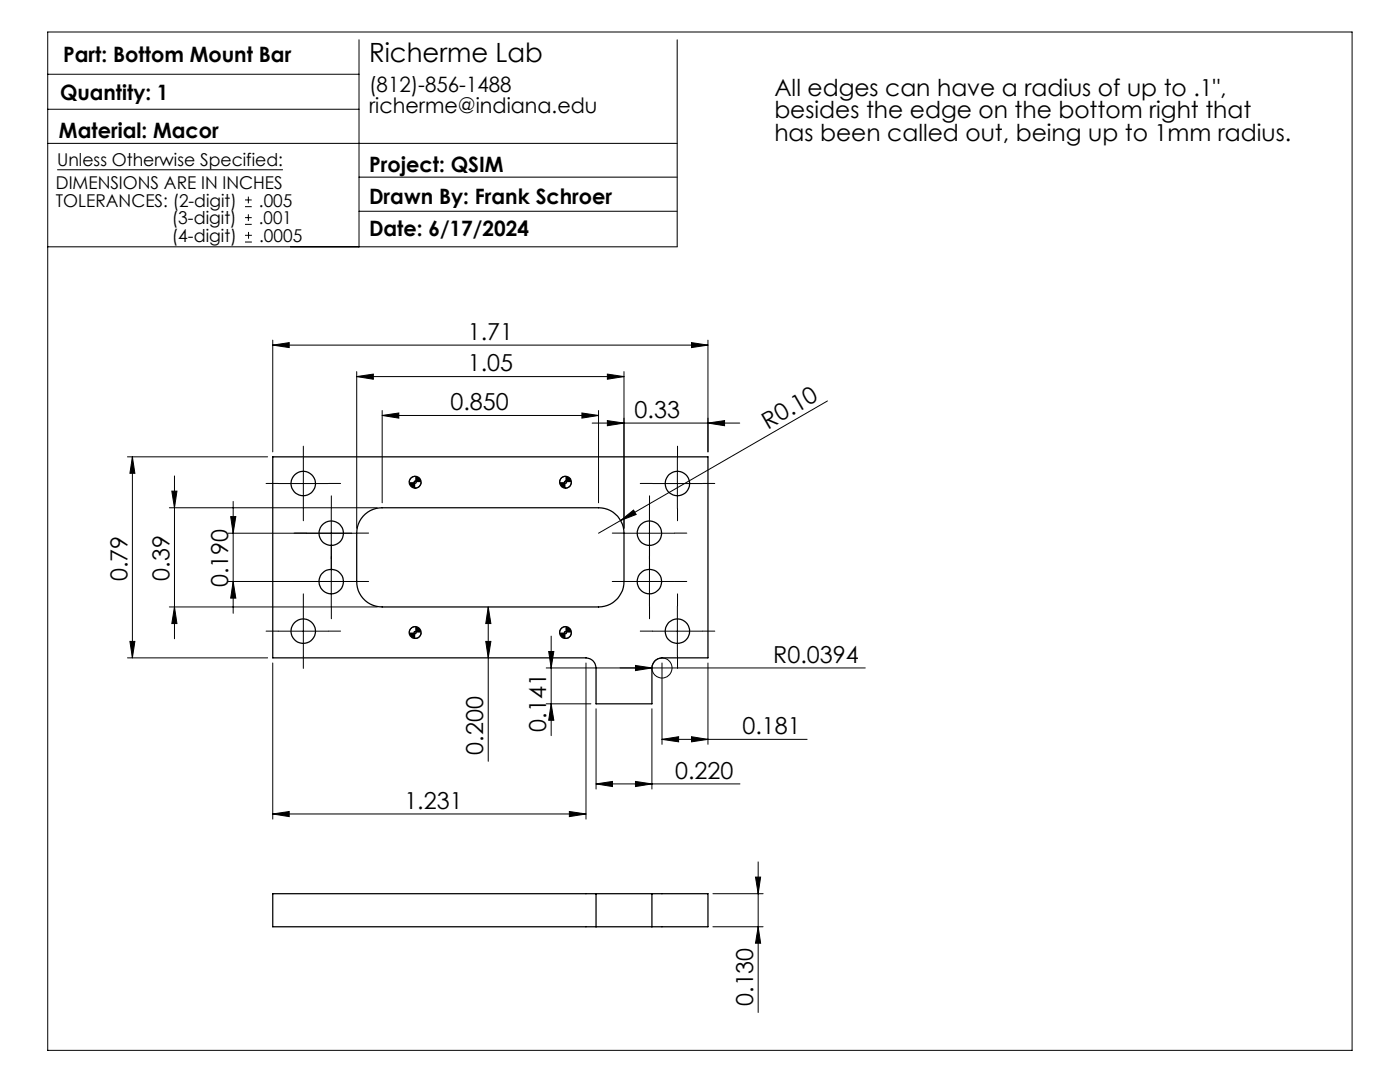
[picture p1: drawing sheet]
<svg xmlns="http://www.w3.org/2000/svg" width="279mm" height="216mm" viewBox="0 0 279 216" stroke-linecap="round" stroke-linejoin="round" font-family="sans-serif">
<g fill="none" stroke="#000" stroke-width=".2">
<path d="M9.5 6.4h260.3v203.2h-260.3zM9.5 14.8h62.1M71.6 7.9v41.3M135.1 7.9v41.3h-125.6M9.5 28.6h125.6M9.5 21.8h62.1M11.4 33.9h45.1M48.9 39.9h1.3M49.6 39.2v1.4M71.6 35.3h63.5M48.9 41.2h1.3M48.9 44.8h1.3"/>
<path d="M48.9 43.4h1.3M48.9 48.3h1.4M48.9 47h1.4M49.6 42.8v1.3M49.6 46.3v1.3M71.6 42.2h63.5M54.4 68.9l3.3-.5v1zM54.4 67.9v22.3M54.4 68.9h86.9M71.2 75.1l3.3-.5v1.1zM71.2 74.2v31.2M71.2 75.1h53.3"/>
<path d="M121.2 74.6l3.3 .5-3.3 .6zM124.5 74.2v31.2M138 68.4l3.3 .5-3.3 .5zM141.3 67.9v22.3M25.4 91.2h28M26.4 91.2v40.1M26.4 91.2l.5 3.2h-1zM34.3 98h1l-.5 3.3zM34.8 95v32.5M55.5 96.5h10M60.5 91.5v10M76.3 82.9l3.3-.5v1z"/>
<path d="M76.3 81.9v18.4M76.3 82.9h43.2M82.9 95a1.21 1.21 0 0 0-1.2 1.2M84 96.2a1.21 1.21 0 0 1-1.1 1.2M112.9 95a1.14 1.14 0 0 0-1.2 1.2M114.1 96.2a1.2 1.2 0 0 1-1.2 1.2M116.1 82.4l3.4 .5-3.4 .5zM118.2 84.4h29.4M119.5 81.9v18.4M121.2 83.9l3.3 .5-3.3 .5zM130.2 96.5h10M135.2 91.5v10"/>
<path d="M141.3 84.4l3.3-.5v1zM165.1 80l-41.2 23.9M33.8 101.3h41.5M45.5 116h25.6M45.5 106.4h25.6M46 103.1h1.1l-.6 3.3zM46.5 116l.6 3.3h-1.1zM46.5 100v22.4M66.1 101.4v19.6M123.9 103.9l2.5-2.1 .6 .9zM123.9 103.9l-4.4 2.5M124.6 116h10"/>
<path d="M124.6 106.4h10M129.6 101.4v19.6M25.4 131.3h28M25.9 128h1l-.5 3.3zM33.8 121.1h41.5M34.8 121.1l.5 3.3h-1zM54.4 132.3v31.1M55.5 125.9h10M60.5 121v10M82.9 125a1.2 1.2 0 0 0-1.2 1.2M84 126.2a1.14 1.14 0 0 1-1.1 1.2M96.9 128h1.1l-.6 3.3z"/>
<path d="M97.4 121.1v30.8M97.4 121.1l.6 3.3h-1.1zM109 133.3h63.7M109.5 130h1l-.5 3.3zM110 126.9v19.9M112.9 125a1.15 1.15 0 0 0-1.2 1.2M114.1 126.2a1.15 1.15 0 0 1-1.2 1.2M116.9 132.3v31.1M126.8 132.8l3.3 .5-3.3 .5zM130.2 125.9h10M132.1 132.3v16.2M135.2 121v10"/>
<path d="M141.3 132.3v16.2M109 140.4h8.9M110 140.4l.5 3.3h-1zM119 156.4l3.2-.5v1.1zM119 141.4v16M119 156.4h28.7M126.8 155.9l3.3 .5-3.3 .6zM130.1 141.4v16M132.1 147.5l3.3-.5v1zM132.1 147.5h29M138 147l3.3 .5-3.3 .5zM54.4 162.4l3.3-.5v1z"/>
<path d="M54.4 162.4h62.5M113.6 161.9l3.3 .5-3.3 .5zM142.3 178.3h10M150.8 175h1l-.5 3.3zM151.3 172v30M142.3 184.9h10M151.3 184.9l.5 3.3h-1z"/>
<circle cx="132.1" cy="133.3" r="2"/>
</g>
<g fill="none" stroke="#000" stroke-width=".2" stroke-dasharray="15.2 1.3 1.3 1.3">
<path d="M55.5 96.5h-2.4M60.5 91.5v-2.5M65.5 96.5h2.5M130.2 96.5h-2.4M135.2 91.5v-2.5M140.2 96.5h2.5M60.5 101.5v2.4M61.1 116h-2.4M61.1 106.4h-2.4M66.1 111v-2.4M66.1 101.4v-2.5M66.1 111.4v2.4"/>
<path d="M71.1 116h2.5M71.1 106.4h2.5M124.6 116h-2.4M124.6 106.4h-2.4M129.6 111v-2.4M129.6 101.4v-2.5M129.6 111.4v2.4M134.6 116h2.5M134.6 106.4h2.5M135.2 101.5v2.4M55.5 125.9h-2.4M60.5 120.9v-2.4"/>
<path d="M60.5 130.9v2.5M65.5 125.9h2.5M66.1 121v2.5M129.6 121v2.5M130.2 125.9h-2.4M135.2 120.9v-2.4M135.2 130.9v2.5M140.2 125.9h2.5"/>
</g>
<g fill="#000">
<path d="M123.9 103.9l2.5-2.1 .6 .9zM126.8 132.8l3.3 .5-3.3 .5z"/>
<path d="M71.2 75.1l3.3-.5v1.1zM121.2 74.6l3.3 .5-3.3 .6z"/>
<path d="M138 68.4l3.3 .5-3.3 .5zM54.4 68.9l3.3-.5v1zM126.8 155.9l3.3 .5-3.3 .6zM119 156.4l3.2-.5v1.1zM116.1 82.4l3.4 .5-3.4 .5zM76.3 82.9l3.3-.5v1z"/>
<path d="M26.4 91.2l.5 3.2h-1zM25.9 128h1l-.5 3.3zM109.5 130h1l-.5 3.3zM110 140.4l.5 3.3h-1zM97.4 121.1l.6 3.3h-1.1zM96.9 128h1.1l-.6 3.3z"/>
<path d="M81.7 126.2a1.15 1.15 0 0 0 1.2 1.2v-1.2zM82.9 125v1.2h1.1a1.21 1.21 0 0 0-1.1-1.2zM111.7 126.2a1.09 1.09 0 0 0 1.2 1.2v-1.2zM112.9 125v1.2h1.2a1.2 1.2 0 0 0-1.2-1.2zM111.7 96.2a1.15 1.15 0 0 0 1.2 1.2v-1.2zM112.9 95v1.2h1.2l-.1-.1a1.16 1.16 0 0 0-1.1-1.1zM81.7 96.2a1.2 1.2 0 0 0 1.2 1.2v-1.2zM82.9 95v1.2h1.1a1.21 1.21 0 0 0-1.1-1.2z"/>
<path d="M54.4 162.4l3.3-.5v1zM113.6 161.9l3.3 .5-3.3 .5zM132.1 147.5l3.3-.5v1zM138 147l3.3 .5-3.3 .5zM121.2 83.9l3.3 .5-3.3 .5zM141.3 84.4l3.3-.5v1z"/>
<path d="M151.3 184.9l.5 3.3h-1zM150.8 175h1l-.5 3.3zM46.5 116l.6 3.3h-1.1zM46 103.1h1.1l-.6 3.3zM34.8 121.1l.5 3.3h-1zM34.3 98h1l-.5 3.3z"/>
</g>
<g fill="none" stroke="#000" stroke-width=".25">
<path d="M54.4 91.2h86.9v40.1h-9.2a2.05 2.05 0 0 0-2 2v7.1h-11.1v-7.1a2.05 2.05 0 0 0-2.1-2h-62.5zM72.9 102.6l.5-.4a5.1 5.1 0 0 1 2.9-.9h43.2a5.1 5.1 0 0 1 5 5.1v9.6a5 5 0 0 1-5 5.1h-43.2a5 5 0 0 1-5.1-5.1v-10.2a5 5 0 0 1 1.7-3.2zM119 178.3h-64.6v6.6h64.6M119 178.3h11.1M119 178.3v6.6M130.1 178.3h11.2v6.6h-11.2M130.1 178.3v6.6M119 184.9h11.1"/>
<circle cx="60.5" cy="96.5" r="2.43"/>
<circle cx="82.8" cy="96.2" r=".22"/>
<circle cx="82.8" cy="96.2" r="1.18"/>
<circle cx="112.8" cy="96.2" r="1.17"/>
<circle cx="112.9" cy="96.2" r=".22"/>
<circle cx="135.2" cy="96.5" r="2.43"/>
<circle cx="66.1" cy="116" r="2.45"/>
<circle cx="66.1" cy="106.4" r="2.44"/>
<circle cx="129.6" cy="116" r="2.45"/>
<circle cx="129.6" cy="106.4" r="2.44"/>
<circle cx="60.5" cy="125.9" r="2.43"/>
<circle cx="82.8" cy="126.2" r=".21"/>
<circle cx="82.9" cy="126.2" r="1.18"/>
<circle cx="112.9" cy="126.2" r="1.17"/>
<circle cx="112.9" cy="126.2" r=".21"/>
<circle cx="135.2" cy="125.9" r="2.43"/>
</g>
<text font-size="5.3" x="73.7" y="12.3">Richerme Lab</text>
<g font-size="4.7">
<text x="154.5" y="19.1">All edges can have a radius of up to .1&quot;,</text>
<text x="154.5" y="23.6">besides the edge on the bottom right that</text>
<text x="154.5" y="28.2">has been called out, being up to 1mm radius.</text>
<text x="93.3" y="67.8">1.71</text>
<text x="93.4" y="74.1">1.05</text>
<text x="89.9" y="81.9">0.850</text>
<text x="126.7" y="83.4">0.33</text>
<text x="153.3" y="85.7" transform="rotate(-30 153.3 85.7)">R0.10</text>
<text x="25.4" y="116" transform="rotate(-90 25.4 116)">0.79</text>
<text x="33.8" y="115.9" transform="rotate(-90 33.8 115.9)">0.39</text>
<text x="45.5" y="117.2" transform="rotate(-90 45.5 117.2)">0.190</text>
<text x="154.3" y="132.3">R0.0394</text>
<text x="109" y="146" transform="rotate(-90 109 146)">0.141</text>
<text x="148.2" y="146.5">0.181</text>
<text x="96.5" y="150.6" transform="rotate(-90 96.5 150.6)">0.200</text>
<text x="134.7" y="155.4">0.220</text>
<text x="80.7" y="161.4">1.231</text>
<text x="150.3" y="200.7" transform="rotate(-90 150.3 200.7)">0.130</text>
</g>
<g font-size="4.2">
<text x="12.6" y="12.4">Part: Bottom Mount Bar</text>
<text x="12" y="20">Quantity: 1</text>
<text x="73.7" y="18.3">(812)-856-1488</text>
<text x="73.7" y="22.5">richerme@indiana.edu</text>
<text x="11.8" y="27.5">Material: Macor</text>
<text x="73.7" y="34.3">Project: QSIM</text>
<text x="73.7" y="40.7">Drawn By: Frank Schroer</text>
<text x="73.7" y="47.2">Date: 6/17/2024</text>
</g>
<g font-size="3.5">
<text x="11.4" y="33.1">Unless Otherwise Specified:</text>
<text x="11.2" y="37.7">DIMENSIONS ARE IN INCHES</text>
<text x="11.2" y="41.2">TOLERANCES: (2-digit)</text>
<text x="51.7" y="41.2">.005</text>
<text x="34.3" y="44.8">(3-digit)</text>
<text x="51.7" y="44.8">.001</text>
<text x="34.3" y="48.3">(4-digit)</text>
<text x="51.7" y="48.3">.0005</text>
</g>
</svg>
